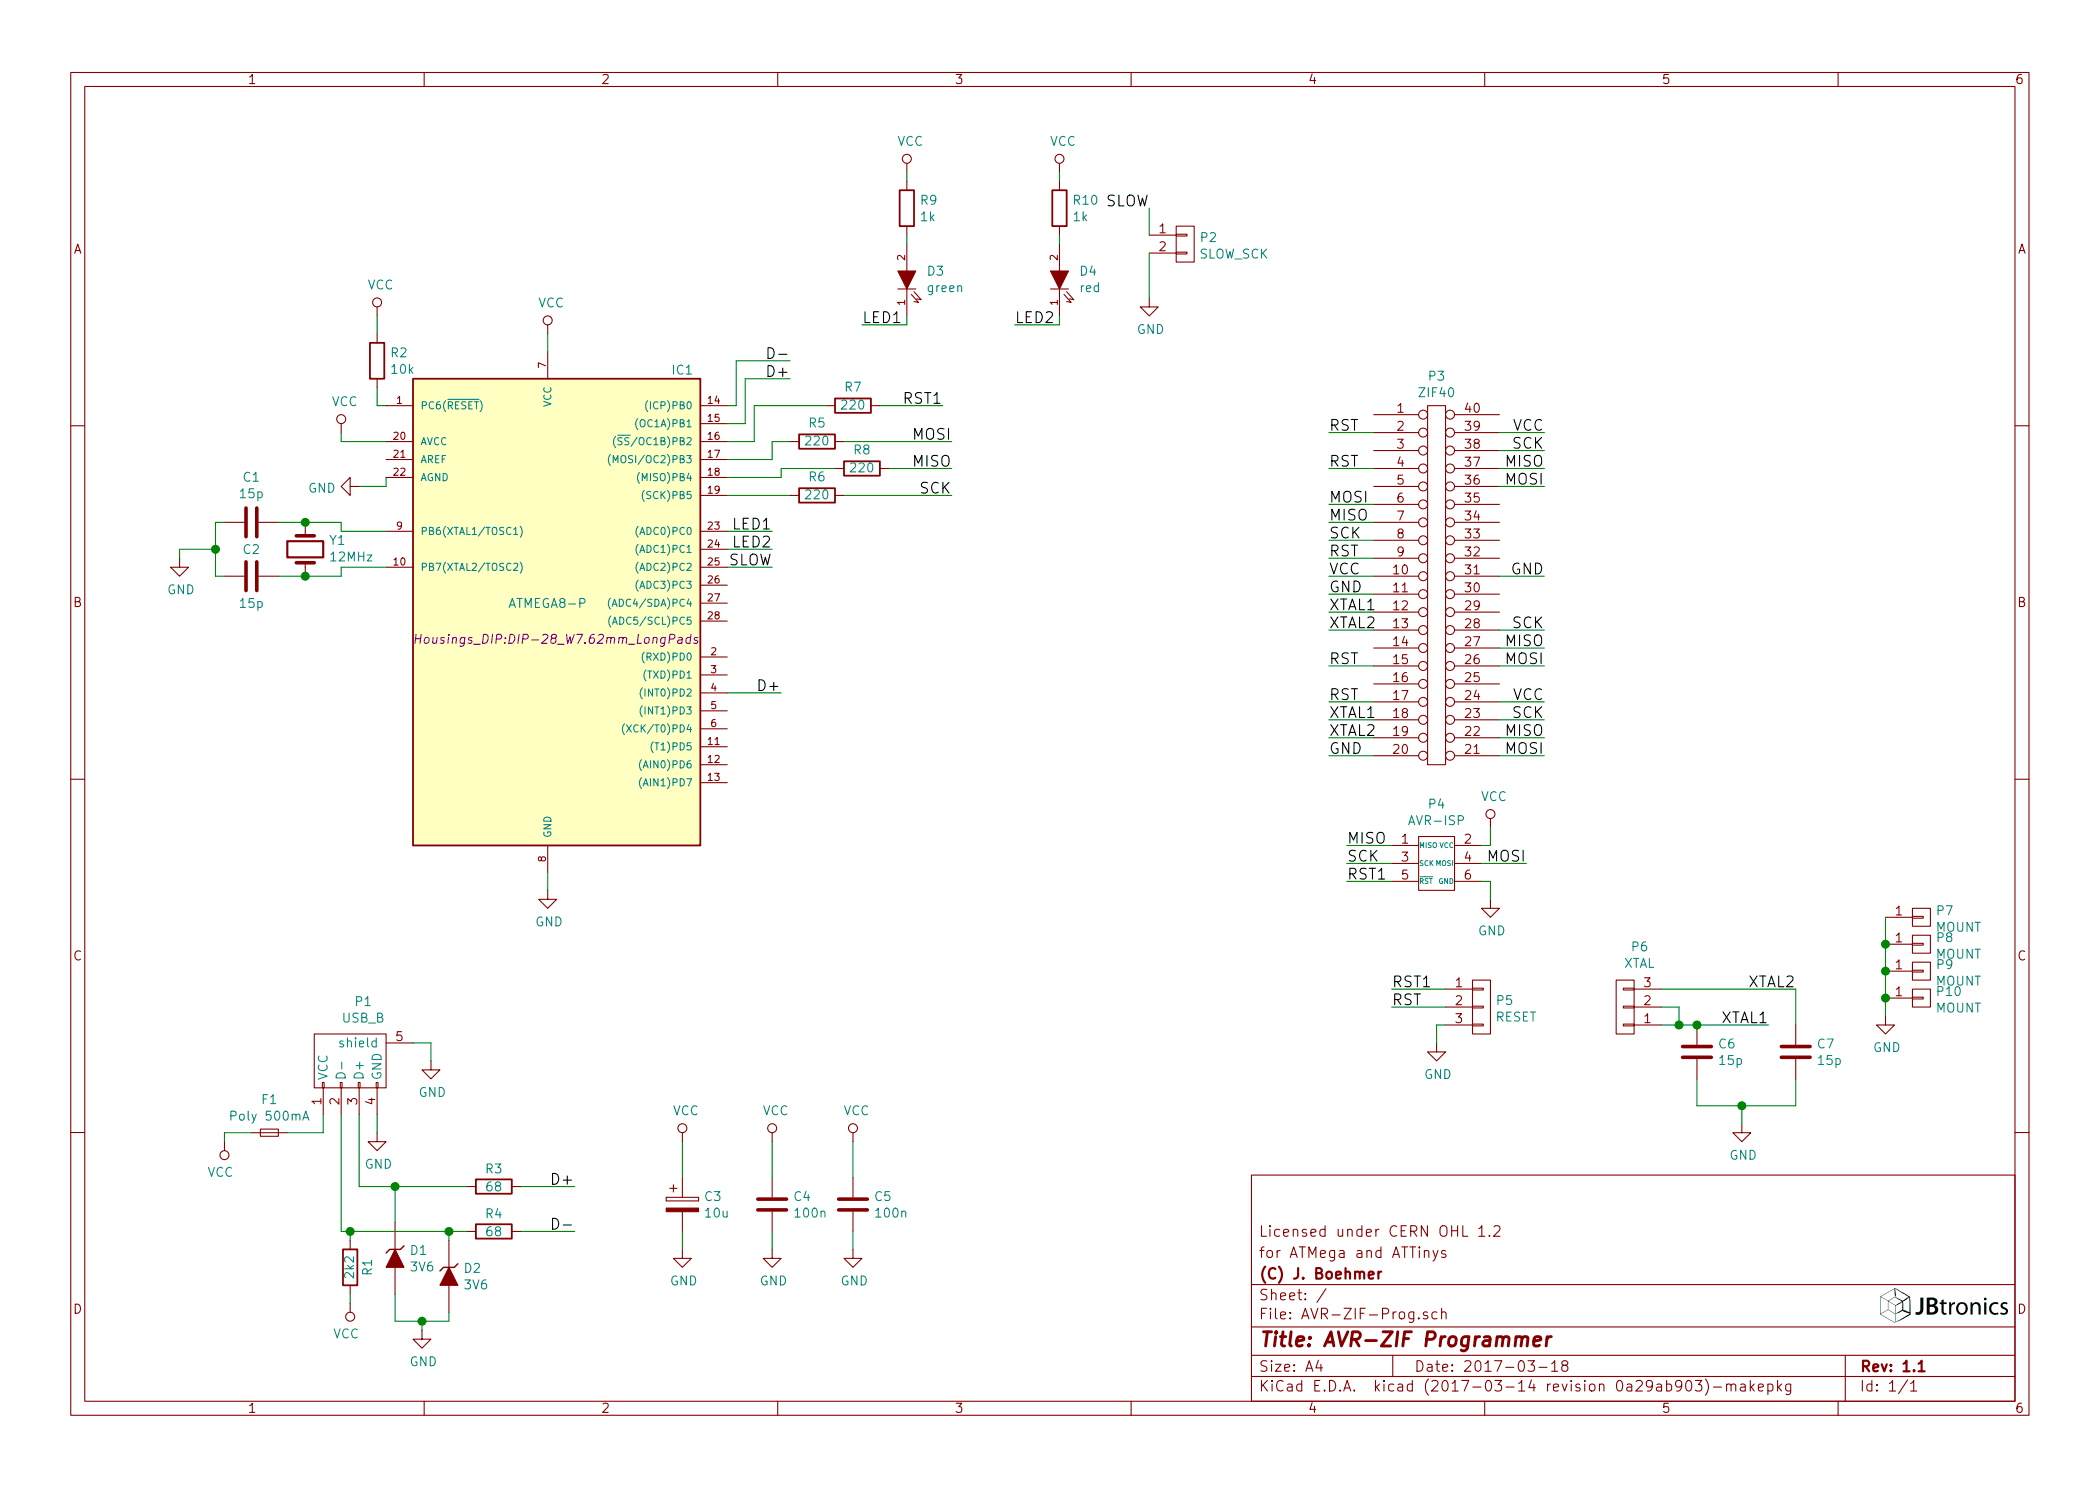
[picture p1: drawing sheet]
EESchema Schematic File Version 2
LIBS:AVR-ZIF-Prog-rescue
LIBS:power
LIBS:device
LIBS:transistors
LIBS:conn
LIBS:linear
LIBS:regul
LIBS:74xx
LIBS:cmos4000
LIBS:adc-dac
LIBS:memory
LIBS:xilinx
LIBS:microcontrollers
LIBS:dsp
LIBS:microchip
LIBS:analog_switches
LIBS:motorola
LIBS:texas
LIBS:intel
LIBS:audio
LIBS:interface
LIBS:digital-audio
LIBS:philips
LIBS:display
LIBS:cypress
LIBS:siliconi
LIBS:opto
LIBS:atmel
LIBS:contrib
LIBS:valves
LIBS:avr-isp
LIBS:74xgxx
LIBS:ac-dc
LIBS:actel
LIBS:Altera
LIBS:analog_devices
LIBS:brooktre
LIBS:cmos_ieee
LIBS:dc-dc
LIBS:diode
LIBS:elec-unifil
LIBS:ESD_Protection
LIBS:ftdi
LIBS:gennum
LIBS:graphic
LIBS:hc11
LIBS:ir
LIBS:Lattice
LIBS:logo
LIBS:maxim
LIBS:microchip_dspic33dsc
LIBS:microchip_pic10mcu
LIBS:microchip_pic12mcu
LIBS:microchip_pic16mcu
LIBS:microchip_pic18mcu
LIBS:microchip_pic32mcu
LIBS:motor_drivers
LIBS:msp430
LIBS:nordicsemi
LIBS:nxp_armmcu
LIBS:onsemi
LIBS:Oscillators
LIBS:Power_Management
LIBS:powerint
LIBS:references
LIBS:relays
LIBS:rfcom
LIBS:sensors
LIBS:silabs
LIBS:stm8
LIBS:stm32
LIBS:supertex
LIBS:switches
LIBS:transf
LIBS:ttl_ieee
LIBS:video
LIBS:Worldsemi
LIBS:Xicor
LIBS:Zilog
LIBS:AVR-ZIF-Prog-cache
EELAYER 26 0
EELAYER END
$Descr A4 11693 8268
encoding utf-8
Sheet 1 1
Title "AVR-ZIF Programmer"
Date "2017-03-18"
Rev "1.1"
Comp "(C) J. Boehmer"
Comment1 "for ATMega and ATTinys"
Comment2 "Licensed under CERN OHL 1.2"
Comment3 ""
Comment4 ""
$EndDescr
$Comp
L DIL40 P3
U 1 1
P 8000 3250
F 0 "P3" H 8000 4416 50  0000 C CNN
F 1 "ZIF40" H 8000 4324 50  0000 C CNN
F 2 "AVR-ZIF-Prog:ZIF-40_W15.24mm_LongPads" H 8000 3250 50  0001 C CNN
F 3 "" H 8000 3250 50  0000 C CNN
	1    8000 3250
	1    0    0    -1  
$EndComp
Text Label 7400 2800 0    60   ~ 0
MOSI
Text Label 7400 2900 0    60   ~ 0
MISO
Text Label 7400 3000 0    60   ~ 0
SCK
Text Label 7400 3100 0    60   ~ 0
RST
Text Label 7400 3200 0    60   ~ 0
VCC
Text Label 7400 3300 0    60   ~ 0
GND
Text Label 8600 3200 2    60   ~ 0
GND
Text Label 7400 2600 0    60   ~ 0
RST
Text Label 8600 3500 2    60   ~ 0
SCK
Text Label 8600 3600 2    60   ~ 0
MISO
Text Label 8600 3700 2    60   ~ 0
MOSI
Text Label 8600 3900 2    60   ~ 0
VCC
Text Label 7400 4200 0    60   ~ 0
GND
Text Label 7400 3900 0    60   ~ 0
RST
Text Label 8600 4000 2    60   ~ 0
SCK
Text Label 8600 4100 2    60   ~ 0
MISO
Text Label 8600 4200 2    60   ~ 0
MOSI
Text Label 7400 3700 0    60   ~ 0
RST
Text Label 7400 3400 0    60   ~ 0
XTAL1
Text Label 7400 3500 0    60   ~ 0
XTAL2
Text Label 7400 4000 0    60   ~ 0
XTAL1
Text Label 7400 4100 0    60   ~ 0
XTAL2
Text Label 7400 2400 0    60   ~ 0
RST
Text Label 8600 2400 2    60   ~ 0
VCC
Text Label 8600 2500 2    60   ~ 0
SCK
Text Label 8600 2600 2    60   ~ 0
MISO
Text Label 8600 2700 2    60   ~ 0
MOSI
$Comp
L ATMEGA8-P IC1
U 1 1
P 3050 3350
F 0 "IC1" H 3800 4650 50  0000 C CNN
F 1 "ATMEGA8-P" H 3050 3350 50  0000 C CNN
F 2 "Housings_DIP:DIP-28_W7.62mm_LongPads" H 3100 3150 50  0000 C CIN
F 3 "" H 3050 3350 50  0000 C CNN
	1    3050 3350
	1    0    0    -1  
$EndComp
$Comp
L VCC #PWR01
U 1 1
P 3050 1850
F 0 "#PWR01" H 3050 1700 50  0001 C CNN
F 1 "VCC" H 3070 2024 50  0000 C CNN
F 2 "" H 3050 1850 50  0000 C CNN
F 3 "" H 3050 1850 50  0000 C CNN
	1    3050 1850
	1    0    0    -1  
$EndComp
$Comp
L GND #PWR02
U 1 1
P 3050 4950
F 0 "#PWR02" H 3050 4700 50  0001 C CNN
F 1 "GND" H 3058 4776 50  0000 C CNN
F 2 "" H 3050 4950 50  0000 C CNN
F 3 "" H 3050 4950 50  0000 C CNN
	1    3050 4950
	1    0    0    -1  
$EndComp
$Comp
L Crystal Y1
U 1 1
P 1700 3050
F 0 "Y1" V 1746 2919 50  0000 R CNN
F 1 "12MHz" V 1654 2919 50  0000 R CNN
F 2 "Crystals:Crystal_HC49-U_Vertical" H 1700 3050 50  0001 C CNN
F 3 "" H 1700 3050 50  0000 C CNN
	1    1700 3050
	0    -1   -1   0   
$EndComp
$Comp
L C C1
U 1 1
P 1400 2900
F 0 "C1" V 1147 2900 50  0000 C CNN
F 1 "15p" V 1239 2900 50  0000 C CNN
F 2 "Capacitors_SMD:C_1206_HandSoldering" H 1438 2750 50  0001 C CNN
F 3 "" H 1400 2900 50  0000 C CNN
	1    1400 2900
	0    1    1    0   
$EndComp
$Comp
L C C2
U 1 1
P 1400 3200
F 0 "C2" V 1250 3200 50  0000 C CNN
F 1 "15p" V 1550 3200 50  0000 C CNN
F 2 "Capacitors_SMD:C_1206_HandSoldering" H 1438 3050 50  0001 C CNN
F 3 "" H 1400 3200 50  0000 C CNN
	1    1400 3200
	0    -1   1    0   
$EndComp
$Comp
L GND #PWR03
U 1 1
P 1000 3100
F 0 "#PWR03" H 1000 2850 50  0001 C CNN
F 1 "GND" H 1008 2926 50  0000 C CNN
F 2 "" H 1000 3100 50  0000 C CNN
F 3 "" H 1000 3100 50  0000 C CNN
	1    1000 3100
	1    0    0    -1  
$EndComp
$Comp
L R R2
U 1 1
P 2100 2000
F 0 "R2" H 2170 2046 50  0000 L CNN
F 1 "10k" H 2170 1954 50  0000 L CNN
F 2 "Resistors_SMD:R_0805_HandSoldering" V 2030 2000 50  0001 C CNN
F 3 "" H 2100 2000 50  0000 C CNN
	1    2100 2000
	1    0    0    -1  
$EndComp
$Comp
L VCC #PWR04
U 1 1
P 2100 1750
F 0 "#PWR04" H 2100 1600 50  0001 C CNN
F 1 "VCC" H 2120 1924 50  0000 C CNN
F 2 "" H 2100 1750 50  0000 C CNN
F 3 "" H 2100 1750 50  0000 C CNN
	1    2100 1750
	1    0    0    -1  
$EndComp
$Comp
L GND #PWR05
U 1 1
P 2000 2700
F 0 "#PWR05" H 2000 2450 50  0001 C CNN
F 1 "GND" V 2008 2572 50  0000 R CNN
F 2 "" H 2000 2700 50  0000 C CNN
F 3 "" H 2000 2700 50  0000 C CNN
	1    2000 2700
	0    1    1    0   
$EndComp
$Comp
L VCC #PWR06
U 1 1
P 1900 2400
F 0 "#PWR06" H 1900 2250 50  0001 C CNN
F 1 "VCC" H 1920 2574 50  0000 C CNN
F 2 "" H 1900 2400 50  0000 C CNN
F 3 "" H 1900 2400 50  0000 C CNN
	1    1900 2400
	1    0    0    -1  
$EndComp
Text Label 4300 2950 2    60   ~ 0
LED1
Text Label 4300 3050 2    60   ~ 0
LED2
$Comp
L VCC #PWR07
U 1 1
P 5050 950
F 0 "#PWR07" H 5050 800 50  0001 C CNN
F 1 "VCC" H 5070 1124 50  0000 C CNN
F 2 "" H 5050 950 50  0000 C CNN
F 3 "" H 5050 950 50  0000 C CNN
	1    5050 950 
	1    0    0    -1  
$EndComp
$Comp
L R R9
U 1 1
P 5050 1150
F 0 "R9" H 5120 1196 50  0000 L CNN
F 1 "1k" H 5120 1104 50  0000 L CNN
F 2 "Resistors_SMD:R_0805_HandSoldering" V 4980 1150 50  0001 C CNN
F 3 "" H 5050 1150 50  0000 C CNN
	1    5050 1150
	1    0    0    -1  
$EndComp
$Comp
L LED-RESCUE-AVR-ZIF-Prog D3
U 1 1
P 5050 1550
F 0 "D3" V 5096 1442 50  0000 R CNN
F 1 "green" V 5004 1442 50  0000 R CNN
F 2 "LEDs:LED-3MM" H 5050 1550 50  0001 C CNN
F 3 "" H 5050 1550 50  0000 C CNN
	1    5050 1550
	0    -1   -1   0   
$EndComp
Text Label 4800 1800 0    60   ~ 0
LED1
$Comp
L VCC #PWR08
U 1 1
P 5900 950
F 0 "#PWR08" H 5900 800 50  0001 C CNN
F 1 "VCC" H 5920 1124 50  0000 C CNN
F 2 "" H 5900 950 50  0000 C CNN
F 3 "" H 5900 950 50  0000 C CNN
	1    5900 950 
	1    0    0    -1  
$EndComp
$Comp
L R R10
U 1 1
P 5900 1150
F 0 "R10" H 5970 1196 50  0000 L CNN
F 1 "1k" H 5970 1104 50  0000 L CNN
F 2 "Resistors_SMD:R_0805_HandSoldering" V 5830 1150 50  0001 C CNN
F 3 "" H 5900 1150 50  0000 C CNN
	1    5900 1150
	1    0    0    -1  
$EndComp
$Comp
L LED-RESCUE-AVR-ZIF-Prog D4
U 1 1
P 5900 1550
F 0 "D4" V 5946 1442 50  0000 R CNN
F 1 "red" V 5854 1442 50  0000 R CNN
F 2 "LEDs:LED-3MM" H 5900 1550 50  0001 C CNN
F 3 "" H 5900 1550 50  0000 C CNN
	1    5900 1550
	0    -1   -1   0   
$EndComp
Text Label 5650 1800 0    60   ~ 0
LED2
$Comp
L R R6
U 1 1
P 4550 2750
F 0 "R6" V 4650 2750 50  0000 C CNN
F 1 "220" V 4550 2750 50  0000 C CNN
F 2 "Resistors_SMD:R_0805_HandSoldering" V 4480 2750 50  0001 C CNN
F 3 "" H 4550 2750 50  0000 C CNN
	1    4550 2750
	0    -1   -1   0   
$EndComp
$Comp
L R R8
U 1 1
P 4800 2600
F 0 "R8" V 4900 2600 50  0000 C CNN
F 1 "220" V 4800 2600 50  0000 C CNN
F 2 "Resistors_SMD:R_0805_HandSoldering" V 4730 2600 50  0001 C CNN
F 3 "" H 4800 2600 50  0000 C CNN
	1    4800 2600
	0    -1   -1   0   
$EndComp
$Comp
L R R5
U 1 1
P 4550 2450
F 0 "R5" V 4650 2450 50  0000 C CNN
F 1 "220" V 4550 2450 50  0000 C CNN
F 2 "Resistors_SMD:R_0805_HandSoldering" V 4480 2450 50  0001 C CNN
F 3 "" H 4550 2450 50  0000 C CNN
	1    4550 2450
	0    -1   -1   0   
$EndComp
Text Label 5300 2750 2    60   ~ 0
SCK
Text Label 5300 2600 2    60   ~ 0
MISO
Text Label 5300 2450 2    60   ~ 0
MOSI
Text Label 4300 3150 2    60   ~ 0
SLOW
Text Label 6400 1150 2    60   ~ 0
SLOW
$Comp
L CONN_01X02 P2
U 1 1
P 6600 1350
F 0 "P2" H 6678 1388 50  0000 L CNN
F 1 "SLOW_SCK" H 6678 1296 50  0000 L CNN
F 2 "Pin_Headers:Pin_Header_Straight_1x02" H 6600 1350 50  0001 C CNN
F 3 "" H 6600 1350 50  0000 C CNN
	1    6600 1350
	1    0    0    -1  
$EndComp
$Comp
L GND #PWR09
U 1 1
P 6400 1650
F 0 "#PWR09" H 6400 1400 50  0001 C CNN
F 1 "GND" H 6408 1476 50  0000 C CNN
F 2 "" H 6400 1650 50  0000 C CNN
F 3 "" H 6400 1650 50  0000 C CNN
	1    6400 1650
	1    0    0    -1  
$EndComp
$Comp
L R R7
U 1 1
P 4750 2250
F 0 "R7" V 4850 2250 50  0000 C CNN
F 1 "220" V 4750 2250 50  0000 C CNN
F 2 "Resistors_SMD:R_0805_HandSoldering" V 4680 2250 50  0001 C CNN
F 3 "" H 4750 2250 50  0000 C CNN
	1    4750 2250
	0    -1   -1   0   
$EndComp
Text Label 4400 2000 2    60   ~ 0
D-
Text Label 4400 2100 2    60   ~ 0
D+
Text Label 4350 3850 2    60   ~ 0
D+
Text Label 5250 2250 2    60   ~ 0
RST1
$Comp
L AVR-ISP P4
U 1 1
P 8000 4800
F 0 "P4" H 8000 5132 50  0000 C CNN
F 1 "AVR-ISP" H 8000 5040 50  0000 C CNN
F 2 "Pin_Headers:Pin_Header_Straight_2x03" H 8000 3600 50  0001 C CNN
F 3 "" H 8000 3600 50  0000 C CNN
	1    8000 4800
	1    0    0    -1  
$EndComp
Text Label 7500 4700 0    60   ~ 0
MISO
Text Label 7500 4800 0    60   ~ 0
SCK
Text Label 7500 4900 0    60   ~ 0
RST1
Text Label 8500 4800 2    60   ~ 0
MOSI
$Comp
L VCC #PWR010
U 1 1
P 8300 4600
F 0 "#PWR010" H 8300 4450 50  0001 C CNN
F 1 "VCC" H 8320 4774 50  0000 C CNN
F 2 "" H 8300 4600 50  0000 C CNN
F 3 "" H 8300 4600 50  0000 C CNN
	1    8300 4600
	1    0    0    -1  
$EndComp
$Comp
L GND #PWR011
U 1 1
P 8300 5000
F 0 "#PWR011" H 8300 4750 50  0001 C CNN
F 1 "GND" H 8308 4826 50  0000 C CNN
F 2 "" H 8300 5000 50  0000 C CNN
F 3 "" H 8300 5000 50  0000 C CNN
	1    8300 5000
	1    0    0    -1  
$EndComp
$Comp
L USB_B-RESCUE-AVR-ZIF-Prog P1
U 1 1
P 2000 5900
F 0 "P1" H 2023 6232 50  0000 C CNN
F 1 "USB_B" H 2023 6140 50  0000 C CNN
F 2 "Connect:USB_Mini-B" V 1950 5800 50  0001 C CNN
F 3 "" V 1950 5800 50  0000 C CNN
	1    2000 5900
	1    0    0    -1  
$EndComp
$Comp
L GND #PWR012
U 1 1
P 2100 6300
F 0 "#PWR012" H 2100 6050 50  0001 C CNN
F 1 "GND" H 2108 6126 50  0000 C CNN
F 2 "" H 2100 6300 50  0000 C CNN
F 3 "" H 2100 6300 50  0000 C CNN
	1    2100 6300
	1    0    0    -1  
$EndComp
$Comp
L R R3
U 1 1
P 2750 6600
F 0 "R3" V 2650 6600 50  0000 C CNN
F 1 "68" V 2750 6600 50  0000 C CNN
F 2 "Resistors_ThroughHole:Resistor_Horizontal_RM7mm" V 2680 6600 50  0001 C CNN
F 3 "" H 2750 6600 50  0000 C CNN
	1    2750 6600
	0    1    1    0   
$EndComp
$Comp
L R R4
U 1 1
P 2750 6850
F 0 "R4" V 2650 6850 50  0000 C CNN
F 1 "68" V 2750 6850 50  0000 C CNN
F 2 "Resistors_ThroughHole:Resistor_Horizontal_RM7mm" V 2680 6850 50  0001 C CNN
F 3 "" H 2750 6850 50  0000 C CNN
	1    2750 6850
	0    1    1    0   
$EndComp
Text Label 3200 6600 2    60   ~ 0
D+
Text Label 3200 6850 2    60   ~ 0
D-
$Comp
L R R1
U 1 1
P 1950 7050
F 0 "R1" V 1850 7050 50  0000 C CNN
F 1 "2k2" V 1950 7050 50  0000 C CNN
F 2 "Resistors_ThroughHole:Resistor_Horizontal_RM7mm" V 1880 7050 50  0001 C CNN
F 3 "" H 1950 7050 50  0000 C CNN
	1    1950 7050
	-1   0    0    1   
$EndComp
$Comp
L VCC #PWR013
U 1 1
P 1950 7250
F 0 "#PWR013" H 1950 7100 50  0001 C CNN
F 1 "VCC" H 1971 7424 50  0000 C CNN
F 2 "" H 1950 7250 50  0000 C CNN
F 3 "" H 1950 7250 50  0000 C CNN
	1    1950 7250
	-1   0    0    1   
$EndComp
$Comp
L ZENER D1
U 1 1
P 2200 7000
F 0 "D1" V 2154 7079 50  0000 L CNN
F 1 "3V6" V 2246 7079 50  0000 L CNN
F 2 "Diodes_ThroughHole:Diode_DO-41_SOD81_Vertical_AnodeUp" H 2200 7000 50  0001 C CNN
F 3 "" H 2200 7000 50  0000 C CNN
	1    2200 7000
	0    1    1    0   
$EndComp
$Comp
L ZENER D2
U 1 1
P 2500 7100
F 0 "D2" V 2454 7179 50  0000 L CNN
F 1 "3V6" V 2546 7179 50  0000 L CNN
F 2 "Diodes_ThroughHole:Diode_DO-41_SOD81_Vertical_AnodeUp" H 2500 7100 50  0001 C CNN
F 3 "" H 2500 7100 50  0000 C CNN
	1    2500 7100
	0    1    1    0   
$EndComp
$Comp
L GND #PWR014
U 1 1
P 2350 7400
F 0 "#PWR014" H 2350 7150 50  0001 C CNN
F 1 "GND" H 2358 7226 50  0000 C CNN
F 2 "" H 2350 7400 50  0000 C CNN
F 3 "" H 2350 7400 50  0000 C CNN
	1    2350 7400
	1    0    0    -1  
$EndComp
$Comp
L GND #PWR015
U 1 1
P 2400 5900
F 0 "#PWR015" H 2400 5650 50  0001 C CNN
F 1 "GND" H 2408 5726 50  0000 C CNN
F 2 "" H 2400 5900 50  0000 C CNN
F 3 "" H 2400 5900 50  0000 C CNN
	1    2400 5900
	1    0    0    -1  
$EndComp
$Comp
L CONN_01X03 P5
U 1 1
P 8250 5600
F 0 "P5" H 8327 5638 50  0000 L CNN
F 1 "RESET" H 8327 5546 50  0000 L CNN
F 2 "Pin_Headers:Pin_Header_Straight_1x03" H 8250 5600 50  0001 C CNN
F 3 "" H 8250 5600 50  0000 C CNN
	1    8250 5600
	1    0    0    -1  
$EndComp
$Comp
L GND #PWR016
U 1 1
P 8000 5800
F 0 "#PWR016" H 8000 5550 50  0001 C CNN
F 1 "GND" H 8008 5626 50  0000 C CNN
F 2 "" H 8000 5800 50  0000 C CNN
F 3 "" H 8000 5800 50  0000 C CNN
	1    8000 5800
	1    0    0    -1  
$EndComp
Text Label 7750 5600 0    60   ~ 0
RST
Text Label 7750 5500 0    60   ~ 0
RST1
$Comp
L C C4
U 1 1
P 4300 6700
F 0 "C4" H 4415 6746 50  0000 L CNN
F 1 "100n" H 4415 6654 50  0000 L CNN
F 2 "Capacitors_SMD:C_0805_HandSoldering" H 4338 6550 50  0001 C CNN
F 3 "" H 4300 6700 50  0000 C CNN
	1    4300 6700
	1    0    0    -1  
$EndComp
$Comp
L C C5
U 1 1
P 4750 6700
F 0 "C5" H 4865 6746 50  0000 L CNN
F 1 "100n" H 4865 6654 50  0000 L CNN
F 2 "Capacitors_SMD:C_0805_HandSoldering" H 4788 6550 50  0001 C CNN
F 3 "" H 4750 6700 50  0000 C CNN
	1    4750 6700
	1    0    0    -1  
$EndComp
$Comp
L CP C3
U 1 1
P 3800 6700
F 0 "C3" H 3918 6746 50  0000 L CNN
F 1 "10u" H 3918 6654 50  0000 L CNN
F 2 "Capacitors_ThroughHole:C_Radial_D5_L6_P2.5" H 3838 6550 50  0001 C CNN
F 3 "" H 3800 6700 50  0000 C CNN
	1    3800 6700
	1    0    0    -1  
$EndComp
$Comp
L GND #PWR017
U 1 1
P 3800 6950
F 0 "#PWR017" H 3800 6700 50  0001 C CNN
F 1 "GND" H 3808 6776 50  0000 C CNN
F 2 "" H 3800 6950 50  0000 C CNN
F 3 "" H 3800 6950 50  0000 C CNN
	1    3800 6950
	1    0    0    -1  
$EndComp
$Comp
L GND #PWR018
U 1 1
P 4300 6950
F 0 "#PWR018" H 4300 6700 50  0001 C CNN
F 1 "GND" H 4308 6776 50  0000 C CNN
F 2 "" H 4300 6950 50  0000 C CNN
F 3 "" H 4300 6950 50  0000 C CNN
	1    4300 6950
	1    0    0    -1  
$EndComp
$Comp
L GND #PWR019
U 1 1
P 4750 6950
F 0 "#PWR019" H 4750 6700 50  0001 C CNN
F 1 "GND" H 4758 6776 50  0000 C CNN
F 2 "" H 4750 6950 50  0000 C CNN
F 3 "" H 4750 6950 50  0000 C CNN
	1    4750 6950
	1    0    0    -1  
$EndComp
$Comp
L VCC #PWR020
U 1 1
P 3800 6350
F 0 "#PWR020" H 3800 6200 50  0001 C CNN
F 1 "VCC" H 3820 6524 50  0000 C CNN
F 2 "" H 3800 6350 50  0000 C CNN
F 3 "" H 3800 6350 50  0000 C CNN
	1    3800 6350
	1    0    0    -1  
$EndComp
$Comp
L VCC #PWR021
U 1 1
P 4300 6350
F 0 "#PWR021" H 4300 6200 50  0001 C CNN
F 1 "VCC" H 4320 6524 50  0000 C CNN
F 2 "" H 4300 6350 50  0000 C CNN
F 3 "" H 4300 6350 50  0000 C CNN
	1    4300 6350
	1    0    0    -1  
$EndComp
$Comp
L VCC #PWR022
U 1 1
P 4750 6350
F 0 "#PWR022" H 4750 6200 50  0001 C CNN
F 1 "VCC" H 4770 6524 50  0000 C CNN
F 2 "" H 4750 6350 50  0000 C CNN
F 3 "" H 4750 6350 50  0000 C CNN
	1    4750 6350
	1    0    0    -1  
$EndComp
$Comp
L CONN_01X03 P6
U 1 1
P 9050 5600
F 0 "P6" H 8969 5268 50  0000 C CNN
F 1 "XTAL" H 8969 5360 50  0000 C CNN
F 2 "Socket_Strips:Socket_Strip_Straight_1x03" H 9050 5600 50  0001 C CNN
F 3 "" H 9050 5600 50  0000 C CNN
	1    9050 5600
	-1   0    0    1   
$EndComp
$Comp
L C C6
U 1 1
P 9450 5850
F 0 "C6" H 9565 5896 50  0000 L CNN
F 1 "15p" H 9565 5804 50  0000 L CNN
F 2 "Capacitors_SMD:C_1206_HandSoldering" H 9488 5700 50  0001 C CNN
F 3 "" H 9450 5850 50  0000 C CNN
	1    9450 5850
	1    0    0    -1  
$EndComp
$Comp
L C C7
U 1 1
P 10000 5850
F 0 "C7" H 10115 5896 50  0000 L CNN
F 1 "15p" H 10115 5804 50  0000 L CNN
F 2 "Capacitors_SMD:C_1206_HandSoldering" H 10038 5700 50  0001 C CNN
F 3 "" H 10000 5850 50  0000 C CNN
	1    10000 5850
	1    0    0    -1  
$EndComp
Wire Wire Line
	7650 2800 7400 2800
Wire Wire Line
	7650 2900 7400 2900
Wire Wire Line
	7650 3000 7400 3000
Wire Wire Line
	7650 3100 7400 3100
Wire Wire Line
	7650 3200 7400 3200
Wire Wire Line
	7650 3300 7400 3300
Wire Wire Line
	8350 3200 8600 3200
Wire Wire Line
	7650 2600 7400 2600
Wire Wire Line
	8350 3500 8600 3500
Wire Wire Line
	8350 3600 8600 3600
Wire Wire Line
	8350 3700 8600 3700
Wire Wire Line
	8350 3900 8600 3900
Wire Wire Line
	7650 3900 7400 3900
Wire Wire Line
	7650 4200 7400 4200
Wire Wire Line
	8350 4000 8600 4000
Wire Wire Line
	8350 4100 8600 4100
Wire Wire Line
	8350 4200 8600 4200
Wire Wire Line
	7650 3700 7400 3700
Wire Wire Line
	7650 3400 7400 3400
Wire Wire Line
	7650 3500 7400 3500
Wire Wire Line
	7650 4000 7400 4000
Wire Wire Line
	7650 4100 7400 4100
Wire Wire Line
	7650 2400 7400 2400
Wire Wire Line
	8350 2400 8600 2400
Wire Wire Line
	8350 2500 8600 2500
Wire Wire Line
	8350 2600 8600 2600
Wire Wire Line
	8350 2700 8600 2700
Wire Wire Line
	3050 4850 3050 4950
Wire Wire Line
	3050 1950 3050 1850
Wire Wire Line
	2150 2950 1900 2950
Wire Wire Line
	1900 2950 1900 2900
Wire Wire Line
	1900 2900 1550 2900
Wire Wire Line
	1550 3200 1900 3200
Wire Wire Line
	1900 3200 1900 3150
Wire Wire Line
	1900 3150 2150 3150
Connection ~ 1700 2900
Connection ~ 1700 3200
Wire Wire Line
	1250 2900 1200 2900
Wire Wire Line
	1200 2900 1200 3200
Wire Wire Line
	1200 3200 1250 3200
Wire Wire Line
	1000 3100 1000 3050
Wire Wire Line
	1000 3050 1200 3050
Connection ~ 1200 3050
Wire Wire Line
	2100 2150 2100 2250
Wire Wire Line
	2100 2250 2150 2250
Wire Wire Line
	2100 1850 2100 1750
Wire Wire Line
	2000 2700 2150 2700
Wire Wire Line
	2150 2700 2150 2650
Wire Wire Line
	1900 2400 1900 2450
Wire Wire Line
	1900 2450 2150 2450
Wire Wire Line
	4050 2950 4300 2950
Wire Wire Line
	4050 3050 4300 3050
Wire Wire Line
	5050 950  5050 1000
Wire Wire Line
	5050 1300 5050 1350
Wire Wire Line
	4800 1800 5050 1800
Wire Wire Line
	5050 1800 5050 1750
Wire Wire Line
	5900 950  5900 1000
Wire Wire Line
	5900 1300 5900 1350
Wire Wire Line
	5650 1800 5900 1800
Wire Wire Line
	5900 1800 5900 1750
Wire Wire Line
	4050 2750 4400 2750
Wire Wire Line
	4050 2650 4350 2650
Wire Wire Line
	4350 2650 4350 2600
Wire Wire Line
	4350 2600 4650 2600
Wire Wire Line
	4050 2550 4300 2550
Wire Wire Line
	4300 2550 4300 2450
Wire Wire Line
	4300 2450 4400 2450
Wire Wire Line
	4700 2450 5300 2450
Wire Wire Line
	4950 2600 5300 2600
Wire Wire Line
	4700 2750 5300 2750
Wire Wire Line
	4050 3150 4300 3150
Wire Wire Line
	6400 1150 6400 1300
Wire Wire Line
	6400 1400 6400 1650
Wire Wire Line
	4050 2450 4200 2450
Wire Wire Line
	4200 2450 4200 2250
Wire Wire Line
	4200 2250 4600 2250
Wire Wire Line
	4050 2250 4100 2250
Wire Wire Line
	4100 2250 4100 2000
Wire Wire Line
	4100 2000 4400 2000
Wire Wire Line
	4050 2350 4150 2350
Wire Wire Line
	4150 2350 4150 2100
Wire Wire Line
	4150 2100 4400 2100
Wire Wire Line
	4050 3850 4350 3850
Wire Wire Line
	4900 2250 5250 2250
Wire Wire Line
	7750 4700 7500 4700
Wire Wire Line
	7750 4800 7500 4800
Wire Wire Line
	7750 4900 7500 4900
Wire Wire Line
	8250 4800 8500 4800
Wire Wire Line
	8250 4700 8300 4700
Wire Wire Line
	8300 4700 8300 4600
Wire Wire Line
	8250 4900 8300 4900
Wire Wire Line
	8300 4900 8300 5000
Wire Wire Line
	2100 6200 2100 6300
Wire Wire Line
	1900 6200 1900 6850
Wire Wire Line
	1900 6850 2600 6850
Wire Wire Line
	2000 6200 2000 6600
Wire Wire Line
	2000 6600 2600 6600
Wire Wire Line
	2900 6600 3200 6600
Wire Wire Line
	2900 6850 3200 6850
Wire Wire Line
	2200 6800 2200 6600
Connection ~ 2200 6600
Wire Wire Line
	2500 6900 2500 6850
Connection ~ 2500 6850
Wire Wire Line
	2200 7200 2200 7350
Wire Wire Line
	2200 7350 2500 7350
Wire Wire Line
	2500 7350 2500 7300
Wire Wire Line
	2350 7400 2350 7350
Connection ~ 2350 7350
Wire Wire Line
	1950 7250 1950 7200
Wire Wire Line
	1950 6900 1950 6850
Connection ~ 1950 6850
Wire Wire Line
	2300 5800 2400 5800
Wire Wire Line
	2400 5800 2400 5900
Wire Wire Line
	8000 5800 8000 5700
Wire Wire Line
	8000 5700 8050 5700
Wire Wire Line
	8050 5600 7750 5600
Wire Wire Line
	8050 5500 7750 5500
Wire Wire Line
	4750 6350 4750 6550
Wire Wire Line
	4750 6850 4750 6950
Wire Wire Line
	4300 6350 4300 6550
Wire Wire Line
	4300 6850 4300 6950
Wire Wire Line
	3800 6850 3800 6950
Wire Wire Line
	3800 6550 3800 6350
Wire Wire Line
	9250 5600 9350 5600
Wire Wire Line
	9350 5600 9350 5700
Wire Wire Line
	9250 5700 9850 5700
Connection ~ 9350 5700
Wire Wire Line
	10000 5500 10000 5700
Wire Wire Line
	9250 5500 10000 5500
Wire Wire Line
	9450 6000 9450 6150
Wire Wire Line
	9450 6150 10000 6150
Wire Wire Line
	10000 6150 10000 6000
$Comp
L GND #PWR023
U 1 1
P 9700 6250
F 0 "#PWR023" H 9700 6000 50  0001 C CNN
F 1 "GND" H 9708 6076 50  0000 C CNN
F 2 "" H 9700 6250 50  0000 C CNN
F 3 "" H 9700 6250 50  0000 C CNN
	1    9700 6250
	1    0    0    -1  
$EndComp
Connection ~ 9450 5700
Text Label 9850 5700 2    60   ~ 0
XTAL1
Text Label 10000 5500 2    60   ~ 0
XTAL2
$Comp
L F_Small F1
U 1 1
P 1500 6300
F 0 "F1" H 1500 6486 50  0000 C CNN
F 1 "Poly 500mA" H 1500 6394 50  0000 C CNN
F 2 "Resistors_SMD:R_1812_HandSoldering" H 1500 6300 50  0001 C CNN
F 3 "" H 1500 6300 50  0000 C CNN
	1    1500 6300
	1    0    0    -1  
$EndComp
$Comp
L VCC #PWR024
U 1 1
P 1250 6350
F 0 "#PWR024" H 1250 6200 50  0001 C CNN
F 1 "VCC" H 1271 6524 50  0000 C CNN
F 2 "" H 1250 6350 50  0000 C CNN
F 3 "" H 1250 6350 50  0000 C CNN
	1    1250 6350
	-1   0    0    1   
$EndComp
Wire Wire Line
	1800 6200 1800 6300
Wire Wire Line
	1800 6300 1600 6300
Wire Wire Line
	1400 6300 1250 6300
Wire Wire Line
	1250 6300 1250 6350
$Comp
L CONN_01X01 P7
U 1 1
P 10700 5100
F 0 "P7" H 10778 5138 50  0000 L CNN
F 1 "MOUNT" H 10778 5046 50  0000 L CNN
F 2 "Connect:1pin" H 10700 5100 50  0001 C CNN
F 3 "" H 10700 5100 50  0000 C CNN
	1    10700 5100
	1    0    0    -1  
$EndComp
$Comp
L CONN_01X01 P8
U 1 1
P 10700 5250
F 0 "P8" H 10778 5288 50  0000 L CNN
F 1 "MOUNT" H 10778 5196 50  0000 L CNN
F 2 "Connect:1pin" H 10700 5250 50  0001 C CNN
F 3 "" H 10700 5250 50  0000 C CNN
	1    10700 5250
	1    0    0    -1  
$EndComp
$Comp
L CONN_01X01 P9
U 1 1
P 10700 5400
F 0 "P9" H 10778 5438 50  0000 L CNN
F 1 "MOUNT" H 10778 5346 50  0000 L CNN
F 2 "Connect:1pin" H 10700 5400 50  0001 C CNN
F 3 "" H 10700 5400 50  0000 C CNN
	1    10700 5400
	1    0    0    -1  
$EndComp
$Comp
L CONN_01X01 P10
U 1 1
P 10700 5550
F 0 "P10" H 10778 5588 50  0000 L CNN
F 1 "MOUNT" H 10778 5496 50  0000 L CNN
F 2 "Connect:1pin" H 10700 5550 50  0001 C CNN
F 3 "" H 10700 5550 50  0000 C CNN
	1    10700 5550
	1    0    0    -1  
$EndComp
Wire Wire Line
	10500 5100 10500 5650
Connection ~ 10500 5250
Connection ~ 10500 5400
$Comp
L GND #PWR025
U 1 1
P 10500 5650
F 0 "#PWR025" H 10500 5400 50  0001 C CNN
F 1 "GND" H 10508 5476 50  0000 C CNN
F 2 "" H 10500 5650 50  0000 C CNN
F 3 "" H 10500 5650 50  0000 C CNN
	1    10500 5650
	1    0    0    -1  
$EndComp
Connection ~ 10500 5550
Wire Wire Line
	9700 6250 9700 6150
Connection ~ 9700 6150
$EndSCHEMATC
